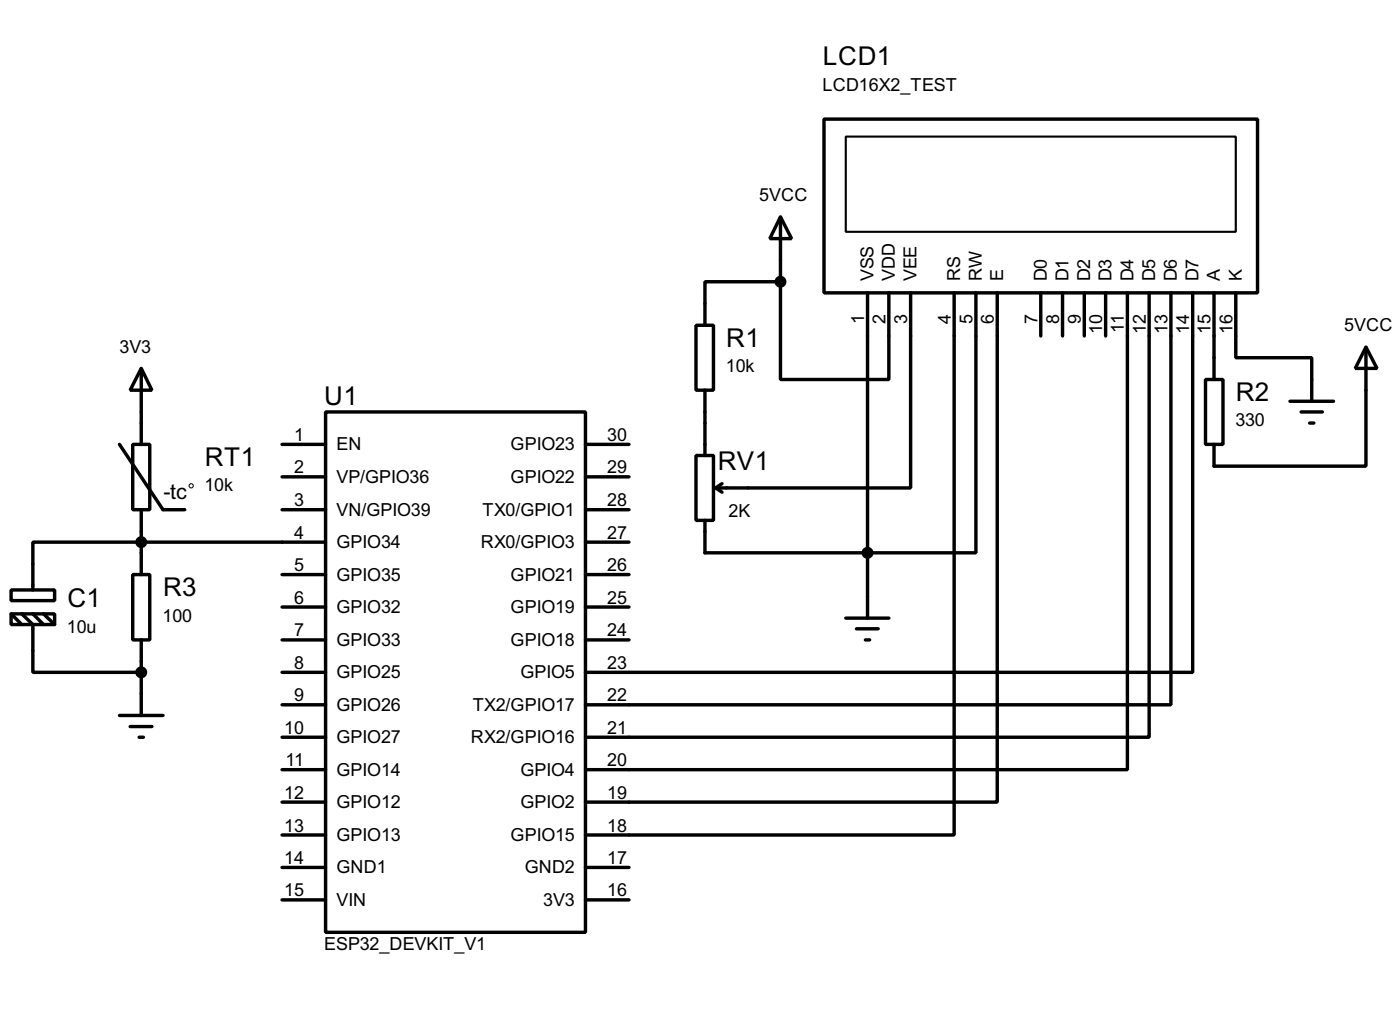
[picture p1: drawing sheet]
<svg xmlns="http://www.w3.org/2000/svg" width="164mm" height="118mm" viewBox="0 0 164 118" stroke-linecap="round" stroke-linejoin="round" font-family="sans-serif">
<g fill="none" stroke="#000" stroke-width=".4">
<path d="M96.6 14h50.8v20.3h-50.8zM81.6 38.1h2v7.6h-2zM91.5 25.4l1.3 2.6h-2.6zM91.5 33h-8.9v5.1M91.5 33v11.5h12.7v-10.2M91.5 25.4v7.6M101.7 34.3v38.1M106.7 34.3v22.9h-22.8M111.8 34.3v63.5h-43.2M114.4 34.3v30.5h-31.8v-3.8M116.9 34.3v59.7h-48.3M122 34.3v5.1"/>
<path d="M124.5 34.3v5.1M127.1 34.3v5.1M129.6 34.3v5.1M132.1 34.3v55.9h-63.5M134.7 34.3v52.1h-66.1M137.2 34.3v48.3h-68.6M139.8 34.3v44.5h-71.2M142.3 34.3v10.2M144.8 34.3v7.6h8.9v5.1M14 52.1l5.1 7.6h2.6M15.6 52.1h2v7.6h-2zM16.6 43.2l1.2 2.5h-2.5z"/>
<path d="M16.6 43.2v8.9M16.6 59.7v7.6M33.1 55.9h5.1M33.1 59.7h5.1M33.1 52.1h5.1M38.2 48.3h30.4v60.9h-30.4zM68.6 55.9h5.1M68.6 59.7h5.1M68.6 52.1h5.1M81.6 53.4h2v7.6h-2zM82.6 45.7v7.7M83.9 57.2l.7 .5"/>
<path d="M84.6 56.7l-.7 .5M141.3 44.5h2v7.6h-2zM151.2 47h5.1M152.5 48.3h2.5M153.5 49.6h.5M160.1 40.7l1.3 2.5h-2.6zM160.1 40.7v13.9h-17.8v-2.5M1.3 69.1h5.1v1.3h-5.1zM1.3 71.9h5.1v1.3h-5.1zM1.3 71.9l1.3 1.3M2.6 71.9l1.3 1.3v5.6h12.7M3.9 71.9l1.2 1.3"/>
<path d="M5.1 71.9l1.3 1.3M15.6 67.3h2v7.7h-2zM16.6 75v8.8M33.1 67.3h5.1M33.1 71.1h5.1M33.1 75h5.1M33.1 78.8h5.1M38.2 63.5h-34.3v5.6M68.6 63.5h5.1M68.6 67.3h5.1M68.6 71.1h5.1M68.6 75h5.1"/>
<path d="M99.1 72.4h5.1M100.4 73.7h2.5M101.4 75h.5M14 83.8h5.1M15.3 85.1h2.5M16.3 86.4h.5M33.1 97.8h5.1M33.1 82.6h5.1M33.1 86.4h5.1M33.1 90.2h5.1M33.1 94h5.1M33.1 101.6h5.1"/>
<path d="M33.1 105.4h5.1M68.6 101.6h5.1M68.6 105.4h5.1"/>
</g>
<g fill="#000" stroke="#000" stroke-width=".4">
<circle cx="91.4" cy="33" r=".5"/>
<circle cx="16.5" cy="78.8" r=".5"/>
<circle cx="16.5" cy="63.5" r=".5"/>
<circle cx="101.6" cy="64.8" r=".5"/>
</g>
<path d="M99.1 16h45.7v11.2h-45.7z" fill="none" stroke="#000" stroke-width=".25"/>
<circle cx="22.4" cy="56.9" r=".25" fill="none" stroke="#000" stroke-width=".12"/>
<g font-size="3.4">
<text x="96.4" y="7.6">LCD1</text>
<text x="85.1" y="40.7">R1</text>
<text x="38" y="47.4">U1</text>
<text x="144.8" y="47">R2</text>
<text x="24" y="54.6">RT1</text>
<text x="84.1" y="55.1">RV1</text>
<text x="7.9" y="71.1">C1</text>
<text x="19.1" y="69.9">R3</text>
</g>
<text font-size="2.8" x="19.2" y="58.4">-tc</text>
<g font-size="2.4">
<text x="96.4" y="10.6">LCD16X2_TEST</text>
<text x="89" y="23.6">5VCC</text>
<text x="102.4" y="33" transform="rotate(-90 102.4 33)">VSS</text>
<text x="104.9" y="33" transform="rotate(-90 104.9 33)">VDD</text>
<text x="107.4" y="33" transform="rotate(-90 107.4 33)">VEE</text>
<text x="112.5" y="33" transform="rotate(-90 112.5 33)">RS</text>
<text x="115.1" y="33" transform="rotate(-90 115.1 33)">RW</text>
<text x="117.6" y="33" transform="rotate(-90 117.6 33)">E</text>
<text x="122.7" y="33" transform="rotate(-90 122.7 33)">D0</text>
<text x="125.2" y="33" transform="rotate(-90 125.2 33)">D1</text>
<text x="127.8" y="33" transform="rotate(-90 127.8 33)">D2</text>
<text x="130.3" y="33" transform="rotate(-90 130.3 33)">D3</text>
<text x="132.8" y="33" transform="rotate(-90 132.8 33)">D4</text>
<text x="135.4" y="33" transform="rotate(-90 135.4 33)">D5</text>
<text x="137.9" y="33" transform="rotate(-90 137.9 33)">D6</text>
<text x="140.5" y="33" transform="rotate(-90 140.5 33)">D7</text>
<text x="143" y="33" transform="rotate(-90 143 33)">A</text>
<text x="145.5" y="33" transform="rotate(-90 145.5 33)">K</text>
<text x="14" y="41.4">3V3</text>
<text x="101.2" y="38" transform="rotate(-90 101.2 38)">1</text>
<text x="103.7" y="38" transform="rotate(-90 103.7 38)">2</text>
<text x="106.3" y="38" transform="rotate(-90 106.3 38)">3</text>
<text x="111.4" y="38" transform="rotate(-90 111.4 38)">4</text>
<text x="113.9" y="38" transform="rotate(-90 113.9 38)">5</text>
<text x="116.4" y="38" transform="rotate(-90 116.4 38)">6</text>
<text x="121.6" y="38" transform="rotate(-90 121.6 38)">7</text>
<text x="124.1" y="38" transform="rotate(-90 124.1 38)">8</text>
<text x="126.6" y="38" transform="rotate(-90 126.6 38)">9</text>
<text x="129.2" y="39.2" transform="rotate(-90 129.2 39.2)">10</text>
<text x="131.7" y="39" transform="rotate(-90 131.7 39)">11</text>
<text x="134.3" y="39.2" transform="rotate(-90 134.3 39.2)">12</text>
<text x="136.8" y="39.2" transform="rotate(-90 136.8 39.2)">13</text>
<text x="139.4" y="39.2" transform="rotate(-90 139.4 39.2)">14</text>
<text x="141.9" y="39.1" transform="rotate(-90 141.9 39.1)">15</text>
<text x="144.4" y="39.2" transform="rotate(-90 144.4 39.2)">16</text>
<text x="157.5" y="38.8">5VCC</text>
<text x="85.1" y="43.6">10k</text>
<text x="34.5" y="51.7">1</text>
<text x="39.4" y="52.8">EN</text>
<text x="59.8" y="52.8">GPIO23</text>
<text x="71.2" y="51.7">30</text>
<text x="144.8" y="50">330</text>
<text x="24" y="57.6">10k</text>
<text x="34.5" y="55.5">2</text>
<text x="34.5" y="59.3">3</text>
<text x="39.4" y="56.6">VP/GPIO36</text>
<text x="59.8" y="56.6">GPIO22</text>
<text x="71.2" y="59.3">28</text>
<text x="71.2" y="55.5">29</text>
<text x="34.5" y="63.1">4</text>
<text x="39.4" y="60.4">VN/GPIO39</text>
<text x="39.4" y="64.2">GPIO34</text>
<text x="56.3" y="64.2">RX0/GPIO3</text>
<text x="56.5" y="60.4">TX0/GPIO1</text>
<text x="71.2" y="63.1">27</text>
<text x="85.4" y="60.5">2K</text>
<text x="34.5" y="66.9">5</text>
<text x="34.5" y="70.7">6</text>
<text x="39.4" y="68">GPIO35</text>
<text x="39.4" y="71.8">GPIO32</text>
<text x="59.8" y="71.8">GPIO19</text>
<text x="59.8" y="68">GPIO21</text>
<text x="71.2" y="70.7">25</text>
<text x="71.2" y="66.9">26</text>
<text x="7.9" y="74.1">10u</text>
<text x="19.1" y="72.8">100</text>
<text x="34.5" y="74.6">7</text>
<text x="39.4" y="75.7">GPIO33</text>
<text x="59.8" y="75.7">GPIO18</text>
<text x="71.2" y="74.6">24</text>
<text x="34.5" y="78.4">8</text>
<text x="34.5" y="82.2">9</text>
<text x="39.4" y="79.5">GPIO25</text>
<text x="39.4" y="83.3">GPIO26</text>
<text x="55.4" y="83.3">TX2/GPIO17</text>
<text x="61" y="79.5">GPIO5</text>
<text x="71.2" y="78.4">23</text>
<text x="71.2" y="82.2">22</text>
<text x="33.3" y="86">10</text>
<text x="33.5" y="89.8">11</text>
<text x="39.4" y="87.1">GPIO27</text>
<text x="55.2" y="87.1">RX2/GPIO16</text>
<text x="71.2" y="86">21</text>
<text x="71.2" y="89.8">20</text>
<text x="33.3" y="93.6">12</text>
<text x="39.4" y="94.7">GPIO12</text>
<text x="39.4" y="90.8">GPIO14</text>
<text x="61" y="90.8">GPIO4</text>
<text x="61" y="94.7">GPIO2</text>
<text x="71.2" y="93.6">19</text>
<text x="33.3" y="101.2">14</text>
<text x="33.3" y="97.4">13</text>
<text x="39.4" y="98.5">GPIO13</text>
<text x="59.8" y="98.5">GPIO15</text>
<text x="71.2" y="101.2">17</text>
<text x="71.2" y="97.4">18</text>
<text x="33.3" y="105">15</text>
<text x="39.4" y="102.3">GND1</text>
<text x="39.4" y="106.1">VIN</text>
<text x="61.5" y="102.3">GND2</text>
<text x="63.7" y="106.1">3V3</text>
<text x="71.2" y="105">16</text>
<text x="38" y="111.3">ESP32_DEVKIT_V1</text>
</g>
</svg>
